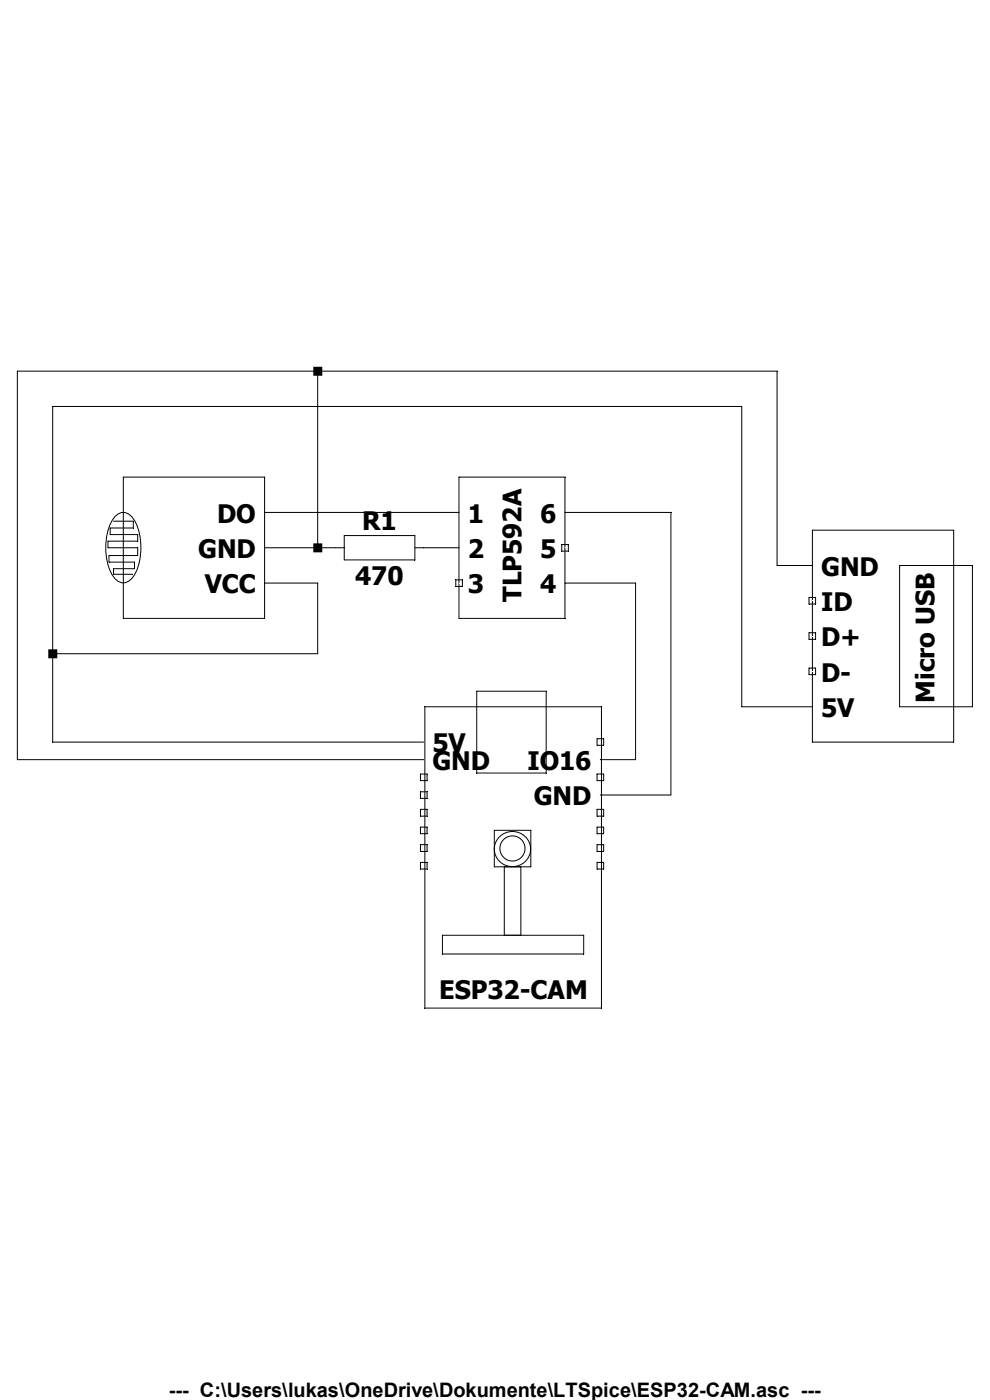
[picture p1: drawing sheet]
Version 4
SHEET 1 880 680
WIRE 32 -240 -240 -240
WIRE 448 -240 32 -240
WIRE 416 -208 -208 -208
WIRE 160 -112 -16 -112
WIRE 352 -112 256 -112
WIRE 32 -80 32 -240
WIRE 32 -80 -16 -80
WIRE 48 -80 32 -80
WIRE 160 -80 128 -80
WIRE 448 -64 448 -240
WIRE 480 -64 448 -64
WIRE 32 -48 -16 -48
WIRE 320 -48 256 -48
WIRE -208 16 -208 -208
WIRE 32 16 32 -48
WIRE 32 16 -208 16
WIRE 416 64 416 -208
WIRE 480 64 416 64
WIRE -208 96 -208 16
WIRE 128 96 -208 96
WIRE -240 112 -240 -240
WIRE 128 112 -240 112
WIRE 320 112 320 -48
WIRE 320 112 288 112
WIRE 352 144 352 -112
WIRE 352 144 288 144
SYMBOL ESP32-CAM 208 192 R0
SYMATTR InstName X1
SYMBOL TLP592A 224 -64 R180
SYMATTR InstName X3
SYMBOL res 32 -96 M90
WINDOW 0 5 56 VBottom 2
WINDOW 3 27 56 VTop 2
SYMATTR InstName R1
SYMATTR Value 470
SYMBOL Photores -16 -80 R180
SYMATTR InstName X4
SYMBOL MicroUSB 480 0 R180
SYMATTR InstName X2
